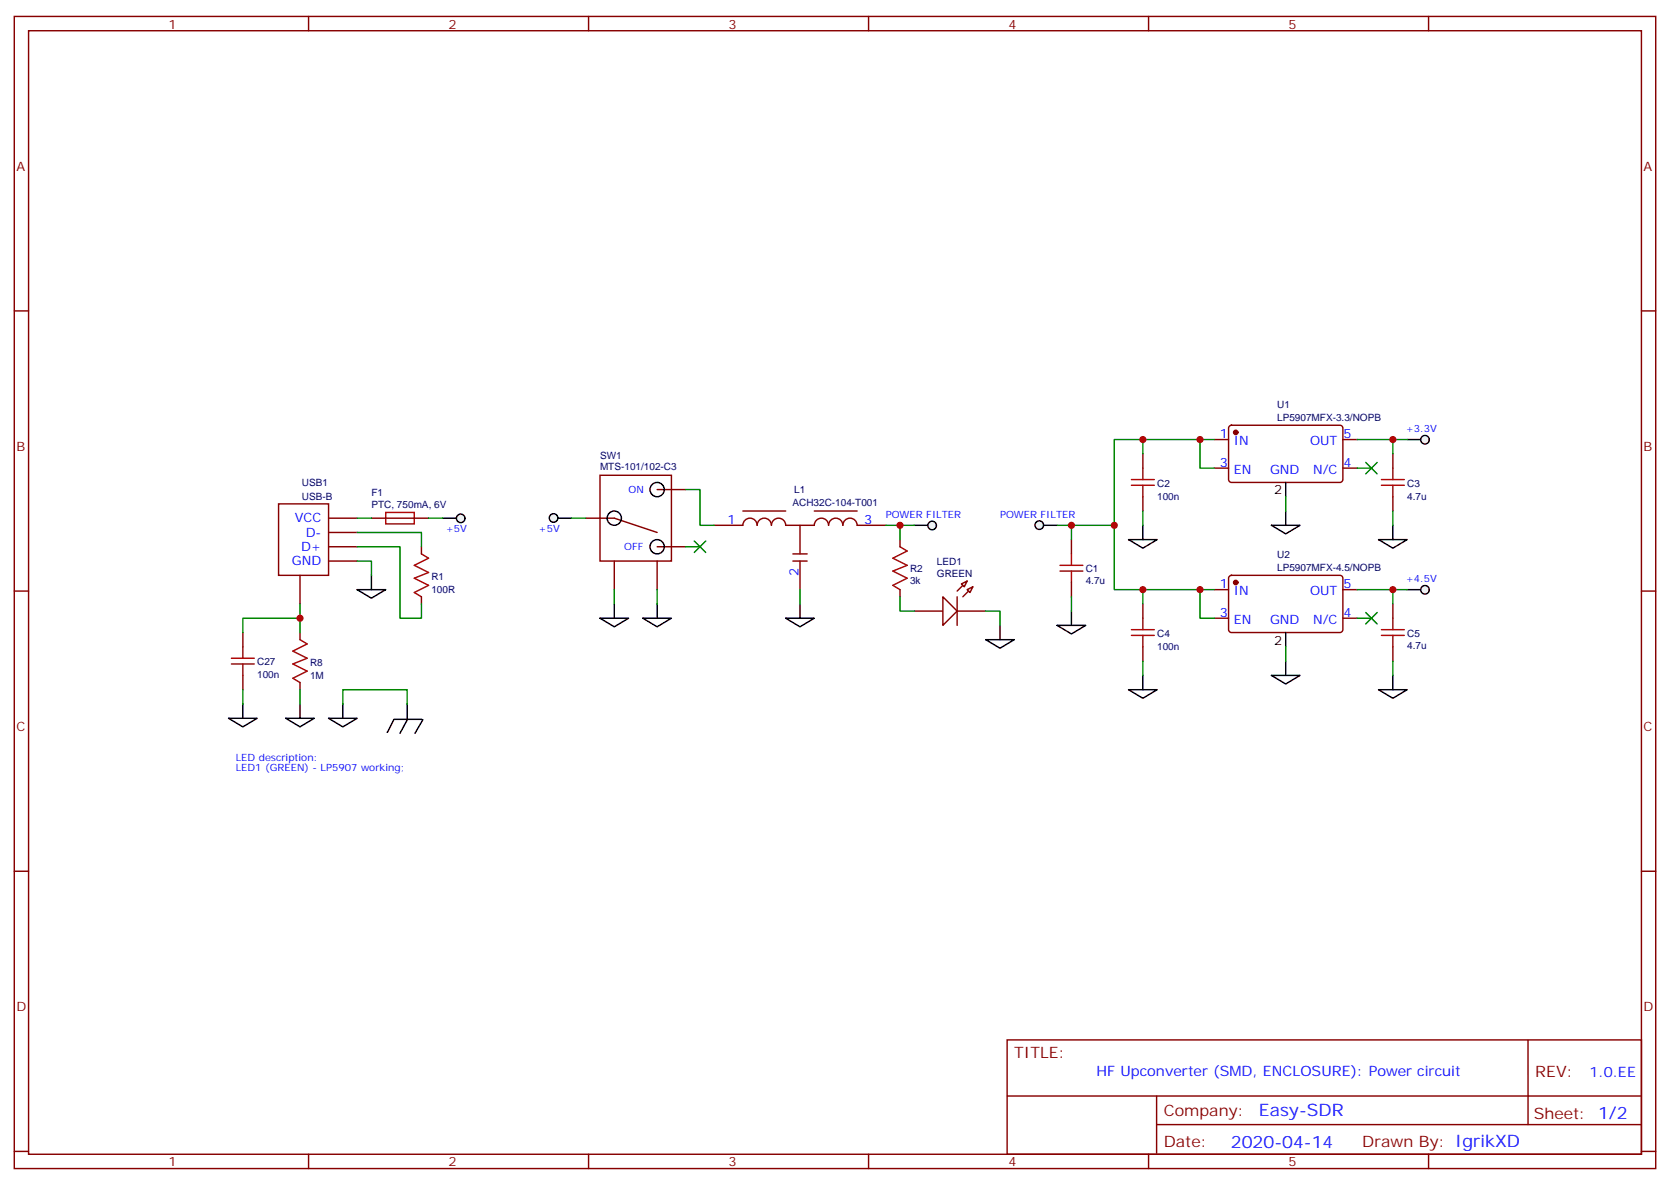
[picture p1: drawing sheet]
<svg xmlns="http://www.w3.org/2000/svg" width="412mm" height="292mm" viewBox="0 0 412 292" stroke-linecap="round" stroke-linejoin="round" font-family="sans-serif">
<g fill="none" stroke="#870000" stroke-width=".35">
<path d="M3.5 4.1h405.4v284.3h-405.4zM7.1 7.6h398.2v277.3h-398.2zM76.2 4.1v3.5M145.3 4.1v3.5M214.5 4.1v3.5M283.6 4.1v3.5M352.8 4.1v3.5M3.5 76.7h3.6M405.3 76.7h3.6M3.5 145.9h3.6M405.3 145.9h3.6M3.5 215h3.6"/>
<path d="M405.3 215h3.6M248.7 256.6h156.6v28.3h-156.6zM377.3 256.7v20.8M248.7 270.5h156.5M285.6 277.5h119.6M285.6 270.5v14.1M3.5 284.2h3.6M76.2 284.9v3.5M145.3 284.9v3.5M214.5 284.9v3.5M283.6 284.9v3.5M352.8 284.9v3.5"/>
<path d="M405.3 284.2h3.6"/>
</g>
<path d="M68.8 124.4h12.3v17.6h-12.3z" fill="#fff" stroke="#870000" stroke-width=".35"/>
<g fill="none" stroke="#870000" stroke-width=".35">
<path d="M148.2 117.3h17.6v21.2h-17.6zM282.2 112v3.5M299.9 108.5h3.5M299.9 115.5h3.5M303.6 105.2l.5-.2h26.8a.71 .71 0 0 1 .7 .7v12.7a.76 .76 0 0 1-.7 .7h-26.8a.76 .76 0 0 1-.7-.7v-12.7zM331.6 108.5h3.5M331.6 115.5h3.5M344 112v3.5M81.1 127.9h7.1M81.1 131.4h7.1M81.1 134.9h7.1M81.1 138.5h7.1"/>
<path d="M91.7 127.9h14.1M104.1 134.9v1.8M144.6 127.9h7.1l10.6 3.5M151.7 138.5v7M162.3 134.9h7M162.3 120.8h7M162.3 138.5v7M176.4 129.6h7a1.76 1.76 0 0 1 1.8-1.7 1.76 1.76 0 0 1 1.8 1.7 1.76 1.76 0 0 1 1.7-1.7 1.76 1.76 0 0 1 1.8 1.7 1.76 1.76 0 0 1 1.8-1.7 1.76 1.76 0 0 1 1.7 1.7h7.1a1.76 1.76 0 0 1 1.7-1.7 1.76 1.76 0 0 1 1.8 1.7 1.76 1.76 0 0 1 1.8-1.7 1.76 1.76 0 0 1 1.7 1.7 1.76 1.76 0 0 1 1.8-1.7 1.76 1.76 0 0 1 1.8 1.7h7M183.4 126.1h10.6M195.8 138.5h3.5M195.8 136.7h3.5M197.6 129.6v7.1"/>
<path d="M197.6 138.5v7M201.1 126.1h10.6M222.2 133.2v1.7M264.6 133.2v3.5M282.2 122.6v3.5M344 122.6v3.5M60 156.1v3.5M74.1 142v7M74.1 156.1v1.8M104.1 147.3v1.7M222.2 145.5v1.8M225.8 150.8h7"/>
<path d="M236.4 150.8h7M264.6 143.8v3.5M282.2 149v3.6M282.2 159.6v3.6M299.9 145.5h3.5M299.9 152.6h3.5M303.6 142.2l.5-.2h26.8a.71 .71 0 0 1 .7 .7v12.7a.76 .76 0 0 1-.7 .7h-26.8a.76 .76 0 0 1-.7-.7v-12.7zM331.6 145.5h3.5M331.6 152.6h3.5M344 149v3.6M344 159.6v3.6M60 166.7v3.5"/>
<path d="M74.1 168.5v1.7"/>
</g>
<g fill="none" stroke="#000" stroke-width=".35">
<path d="M317.5 119.1v3.5M317.5 156.1v3.5"/>
<circle cx="151.7" cy="127.9" r="1.76"/>
<circle cx="162.3" cy="120.8" r="1.76"/>
<circle cx="162.3" cy="134.9" r="1.76"/>
</g>
<g fill="#870000" stroke="#870000" stroke-width=".35">
<circle cx="305.2" cy="106.7" r=".53"/>
<circle cx="305.2" cy="143.8" r=".53"/>
</g>
<g fill="none" stroke="#a10000" stroke-width=".35">
<path d="M279.4 119.8h5.6M279.4 118.4h5.6M282.2 115.5v2.9M282.2 119.8v2.8M341.1 119.8h5.7M341.1 118.4h5.7M344 115.5v2.9M344 119.8v2.8M95.2 126.5h7.1v2.8h-7.1zM104.1 136.7l1.7 1.1-3.5 1.7 3.5 1.8-3.5 1.4 3.5 1.8-3.5 1.7 1.8 1.1M222.2 134.9l1.8 1.1-3.5 1.8 3.5 1.7-3.5 1.4 3.5 1.8-3.5 1.8 1.7 1M261.8 139.5h5.6"/>
<path d="M264.6 136.7v2.8M60 159.6v2.9M74.1 157.9l1.7 1-3.5 1.8 3.5 1.8-3.5 1.4 3.5 1.7-3.5 1.8 1.8 1.1M261.8 140.9h5.6M264.6 140.9v2.9M279.4 156.8h5.6M279.4 155.4h5.6M282.2 152.6v2.8M282.2 156.8v2.8M341.1 156.8h5.7M341.1 155.4h5.7M344 152.6v2.8"/>
<path d="M344 156.8v2.8M57.1 163.9h5.7M57.1 162.5h5.7M60 163.9v2.8"/>
</g>
<path d="M232.8 147.3l3.6 3.5-3.6 3.5z" fill="#fff" stroke="#870000" stroke-width=".35"/>
<path d="M238.8 143.4l-2.4 2.5M240.2 144.8l-2.4 2.5" fill="none" stroke="#870000" stroke-width=".35"/>
<g fill="#f0f0f0" stroke="#870000" stroke-width=".35">
<path d="M238.8 145.5l1.4-.7-.7 1.4z"/>
<path d="M237.4 144.1l1.4-.7-.7 1.4z"/>
</g>
<path d="M236.4 147.3v7" fill="none" stroke="#870000" stroke-width=".35"/>
<path d="M225.8 129.6h3.5" fill="none" stroke="#000" stroke-width=".35"/>
<circle cx="230.2" cy="129.7" r="1.06" fill="#f0f0f0" stroke="#000" stroke-width=".35"/>
<path d="M137.6 127.9h3.5" fill="none" stroke="#000" stroke-width=".35"/>
<circle cx="136.7" cy="127.8" r="1.06" fill="#f0f0f0" stroke="#000" stroke-width=".35"/>
<path d="M257.5 129.6h3.6" fill="none" stroke="#000" stroke-width=".35"/>
<circle cx="256.6" cy="129.6" r="1.06" fill="#f0f0f0" stroke="#000" stroke-width=".35"/>
<g fill="none" stroke="#000" stroke-width=".35">
<path d="M347.5 108.5h3.5M278.7 133.2h7.1l-3.6 2.1zM282.2 129.6v3.6M314 129.6h7l-3.5 2.2zM317.5 126.1v3.5M340.4 133.2h7.1l-3.5 2.1zM344 129.6v3.6M148.2 152.6h7l-3.5 2.1zM151.7 149v3.6M158.7 152.6h7.1l-3.5 2.1zM162.3 149v3.6M261.1 154.3h7l-3.5 2.2z"/>
<path d="M264.6 150.8v3.5M81.1 177.3h7.1l-3.5 2.1zM84.7 173.7v3.6M97.3 177.5l-1.7 3.2M97.4 177.5h6.8M100.5 173.7v3.6M100.6 177.5l-1.8 3.5M104.4 177.6l-1.9 3.4"/>
</g>
<circle cx="351.9" cy="108.5" r="1.06" fill="#f0f0f0" stroke="#000" stroke-width=".35"/>
<path d="M109.4 127.9h3.5M88.2 145.5h7l-3.5 2.1zM91.7 142v3.5M56.4 177.3h7.1l-3.5 2.1zM60 173.7v3.6M70.6 177.3h7l-3.5 2.1zM74.1 173.7v3.6" fill="none" stroke="#000" stroke-width=".35"/>
<circle cx="113.8" cy="127.9" r="1.06" fill="#f0f0f0" stroke="#000" stroke-width=".35"/>
<path d="M194 152.6h7.1l-3.5 2.1zM197.6 149v3.6M347.5 145.5h3.5" fill="none" stroke="#000" stroke-width=".35"/>
<circle cx="351.9" cy="145.6" r="1.06" fill="#f0f0f0" stroke="#000" stroke-width=".35"/>
<path d="M243.4 157.9h7.1l-3.6 2.1zM246.9 154.3v3.6M278.7 170.2h7.1l-3.6 2.1zM282.2 166.7v3.5M314 166.7h7l-3.5 2.1zM317.5 163.2v3.5M340.4 170.2h7.1l-3.5 2.1zM344 166.7v3.5" fill="none" stroke="#000" stroke-width=".35"/>
<g fill="none" stroke="#008700" stroke-width=".35">
<path d="M282.2 108.5h-7v21.1M296.3 108.5v7h3.6M299.9 108.5h-17.7v3.5M335.1 108.5h8.9v3.5M335.1 115.5h3.6M344 108.5h3.5M88.2 134.9h10.6v17.7h5.3v-3.6M88.2 131.4h15.9v3.5M88.2 138.5h3.5v3.5M88.2 127.9h3.5M105.8 127.9h3.6M141.1 127.9h3.5"/>
<path d="M169.3 120.8h3.6v8.8h3.5M169.3 134.9h3.6M218.7 129.6h7.1M222.2 129.6v3.6M261.1 129.6h3.5M264.6 133.2v-3.6h10.6v15.9h7M282.2 126.1v3.5M317.5 122.6v3.5M344 126.1v3.5M74.1 152.6h-14.1v3.5M74.1 149v7.1M151.7 145.5v3.5"/>
<path d="M162.3 145.5v3.5M197.6 145.5v3.5M222.2 147.3v3.5h3.6M243.4 150.8h3.5v3.5M264.6 147.3v3.5M296.3 145.5v7.1h3.6M299.9 145.5h-17.7v3.5M317.5 159.6v3.6M335.1 145.5h8.9v3.5M335.1 152.6h3.6M344 145.5h3.5M60 170.2v3.5"/>
<path d="M74.1 170.2v3.5M84.7 173.7v-3.5h15.8v3.5M282.2 163.2v3.5M344 163.2v3.5"/>
</g>
<g fill="#c00">
<circle cx="282.2" cy="108.5" r=".88"/>
<circle cx="275.2" cy="129.6" r=".88"/>
<circle cx="296.3" cy="108.5" r=".88"/>
<circle cx="222.3" cy="129.6" r=".88"/>
<circle cx="344" cy="145.5" r=".88"/>
<circle cx="74.1" cy="152.6" r=".88"/>
<circle cx="344" cy="108.5" r=".88"/>
<circle cx="296.3" cy="145.5" r=".88"/>
<circle cx="282.2" cy="145.5" r=".88"/>
<circle cx="264.6" cy="129.6" r=".88"/>
</g>
<g fill="#c00" stroke="#008700" stroke-width=".35">
<path d="M337.3 114.1l2.8 2.8zM340.1 114.1l-2.8 2.8z"/>
<path d="M171.4 133.5l2.9 2.8zM174.3 133.5l-2.9 2.8z"/>
<path d="M337.3 151.2l2.8 2.8zM340.1 151.2l-2.8 2.8z"/>
</g>
<g font-size="4.2" fill="#00f">
<text x="310.9" y="275.5">Easy-SDR</text>
<text x="304" y="283.3">2020-04-14</text>
</g>
<g font-size="3.9" fill="#800">
<text x="250.5" y="261.2">TITLE:</text>
<text x="379.1" y="265.9">REV:</text>
<text x="287.4" y="275.4">Company:</text>
<text x="378.7" y="276">Sheet: 1/2</text>
<text x="287.4" y="283.1">Date:</text>
<text x="336.4" y="283.2">Draw</text>
<text x="346.6" y="283.2">n By: IgrikXD</text>
</g>
<g font-size="3.5" fill="#00f">
<text x="270.8" y="265.7">HF Upconverter (SMD, ENCLOSURE): Pow</text>
<text x="345.2" y="265.7">er circuit</text>
<text x="392.5" y="265.9">1.0.EE</text>
</g>
<g font-size="3.2" fill="#800">
<text x="41.6" y="7.1">1</text>
<text x="110.8" y="7.1">2</text>
<text x="179.9" y="7.1">3</text>
<text x="249.1" y="7.1">4</text>
<text x="318.2" y="7.1">5</text>
<text x="4.1" y="42.2">A</text>
<text x="405.9" y="42.2">A</text>
<text x="4.1" y="111.3">B</text>
<text x="405.9" y="111.3">B</text>
<text x="4.1" y="180.4">C</text>
<text x="405.9" y="180.4">C</text>
<text x="4.1" y="249.6">D</text>
<text x="405.9" y="249.6">D</text>
<text x="41.6" y="287.9">1</text>
<text x="110.8" y="287.9">2</text>
<text x="179.9" y="287.9">3</text>
<text x="249.1" y="287.9">4</text>
<text x="318.2" y="287.9">5</text>
</g>
<g font-size="3.2" fill="#00f">
<text x="301.2" y="108.1">1</text>
<text x="304.7" y="109.9">IN</text>
<text x="323.5" y="109.9">OUT</text>
<text x="331.8" y="108.1">5</text>
<text x="301.2" y="115.2">3</text>
<text x="304.7" y="116.9">EN</text>
<text x="313.6" y="117.1">GND</text>
<text x="324.3" y="116.9">N/C</text>
<text x="331.8" y="115.2">4</text>
<text x="72.8" y="128.9">VCC</text>
<text x="179.7" y="129.3">1</text>
<text x="213.4" y="129.3">3</text>
<text x="74.3" y="136">D+</text>
<text x="75.5" y="132.5">D-</text>
<text x="72.1" y="139.5">GND</text>
<text x="197.2" y="142.2" transform="rotate(-90 197.2 142.2)">2</text>
<text x="301.2" y="145.2">1</text>
<text x="304.7" y="146.9">IN</text>
<text x="323.5" y="146.9">OUT</text>
<text x="331.8" y="145.2">5</text>
<text x="301.2" y="152.2">3</text>
<text x="304.7" y="154">EN</text>
<text x="313.6" y="154.1">GND</text>
<text x="324.3" y="154">N/C</text>
<text x="331.8" y="152.2">4</text>
</g>
<g font-size="3.2">
<text x="314.7" y="122">2</text>
<text x="314.7" y="159.1">2</text>
</g>
<g font-size="2.5" fill="#000080">
<text x="315.4" y="100.7">U1</text>
<text x="315.4" y="103.9">LP5907MFX-3.3/NOPB</text>
<text x="148.2" y="113.2">SW1</text>
<text x="148.2" y="116">MTS-101/102-C3</text>
<text x="74.5" y="123.3">USB-B</text>
<text x="74.5" y="120.1">USB1</text>
<text x="91.7" y="125.3">PTC, 750mA, 6V</text>
<text x="91.7" y="122.5">F1</text>
<text x="195.7" y="124.9">ACH32C-104-T001</text>
<text x="196.1" y="121.7">L1</text>
<text x="285.8" y="123.3">100n</text>
<text x="285.8" y="120.1">C2</text>
<text x="347.5" y="123.4">4.7u</text>
<text x="347.5" y="120.2">C3</text>
<text x="315.4" y="137.7">U2</text>
<text x="106.5" y="143.1">R1</text>
<text x="224.7" y="141.1">R2</text>
<text x="231.4" y="142.3">GREEN</text>
<text x="231.4" y="139.3">LED1</text>
<text x="268.1" y="141.1">C1</text>
<text x="315.4" y="140.9">LP5907MFX-4.5/NOPB</text>
<text x="106.5" y="146.3">100R</text>
<text x="224.7" y="144.1">3k</text>
<text x="268.1" y="144.1">4.7u</text>
<text x="285.8" y="160.3">100n</text>
<text x="285.8" y="157.2">C4</text>
<text x="347.5" y="160.3">4.7u</text>
<text x="347.5" y="157.3">C5</text>
<text x="63.5" y="167.4">100n</text>
<text x="63.5" y="164.2">C27</text>
<text x="76.6" y="167.5">1M</text>
<text x="76.6" y="164.3">R8</text>
</g>
<g font-size="2.5" fill="#00f">
<text x="347.1" y="106.5">+3.3V</text>
<text x="155.2" y="121.7">ON</text>
<text x="110.1" y="131.4">+5V</text>
<text x="133" y="131.4">+5V</text>
<text x="218.7" y="127.9">POWER FILTER</text>
<text x="246.9" y="127.9">POWER FILTER</text>
<text x="154.2" y="135.8">OFF</text>
<text x="347.1" y="143.5">+4.5V</text>
<text x="58.2" y="187.9">LED description:</text>
<text x="58.2" y="190.3">LED1 (GREEN) - LP5907 w</text>
<text x="91.2" y="190.3">orking;</text>
</g>
</svg>
